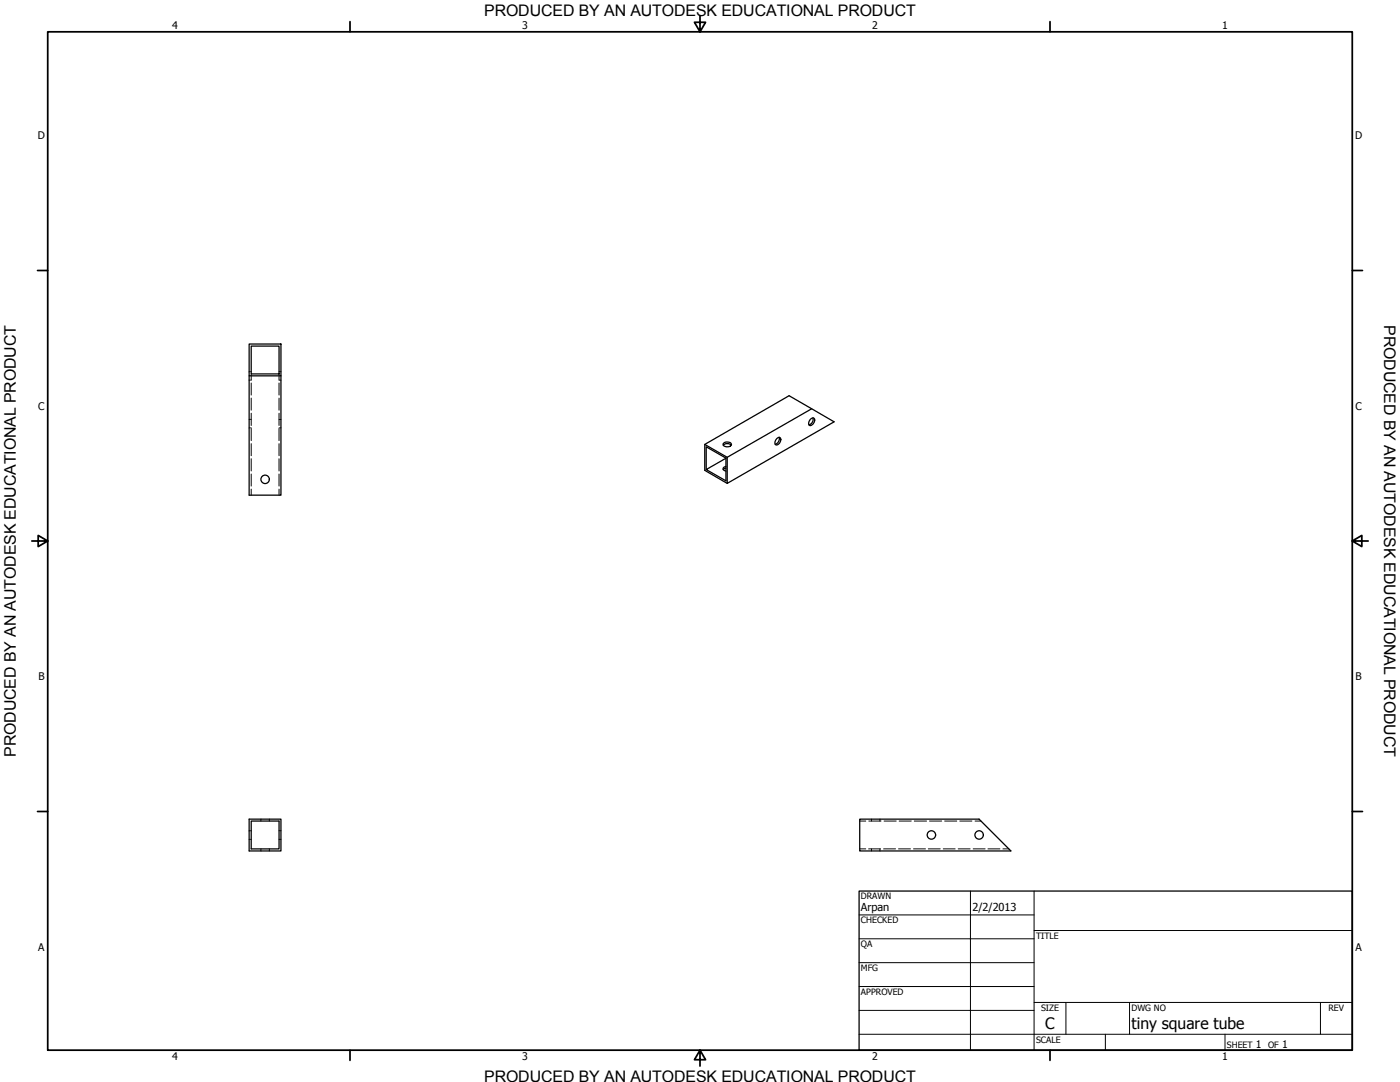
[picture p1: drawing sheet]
<svg xmlns="http://www.w3.org/2000/svg" width="559mm" height="432mm" viewBox="0 0 559 432" stroke-linecap="round" stroke-linejoin="round" font-family="sans-serif">
<!-- layer: Visible (ANSI) -->
<g fill="none" stroke="#000" stroke-width=".51">
<path d="M99.4 137.3h12.7v12.7h-12.7zM100.3 138.1h11.1v11.1h-11.1zM99.4 150v47.6h12.7v-47.6M281.3 177.4l9 5.1M288.7 177.7a2.3 2.3 0 0 1 3.1 0M288.9 176.8a1.97 1.97 0 0 1 3.1 .7 2.03 2.03 0 0 1-3.4-.1zM310 175.1a.93 .93 0 0 1 1.6-.2 2.07 2.07 0 0 1-1.9 2.6l-.4-1zM311 174.5a2.37 2.37 0 0 1-1.6 2.8M323.5 167.3a.99 .99 0 0 1 1.6-.1 2.15 2.15 0 0 1-1.9 2.6l-.4-1zM324 163.1l-33.7 19.4v10.4l42.6-24.6-17.9-10.4-33.7 19.5v10.3l9 5.2M324.5 166.8a2.37 2.37 0 0 1-1.6 2.7M289.8 186.2l-.9 .3a.73 .73 0 0 0-.3 .8 .73 .73 0 0 0 .6 .5l.6 .2"/>
<path d="M289.8 186.8l-1.1 .6M289.8 182.9l-7.9 4.5 7.9 4.5v-9.1l-7.9-4.5v9.1M99.4 326.9h12.7v12.7h-12.7zM100.3 327.7h11.1v11.1h-11.1zM343.2 326.9h47.6l12.7 12.7h-60.3z"/>
<circle cx="105.8" cy="191.3" r="1.68"/>
<circle cx="371.8" cy="333.2" r="1.68"/>
<circle cx="390.8" cy="333.2" r="1.68"/>
</g>
<!-- layer: Hidden (ANSI) -->
<g fill="none" stroke="#000" stroke-width=".4">
<path d="M99.4 148.3h.3M99.4 151.7h.3M100 148.3h.3M100.3 149.2v2.4l-.3 .1M100.3 152.8v4.9M100.3 158.9v4.8M111.4 149.2v2.4l.2 .1M111.4 152.8v4.9M111.4 158.9v4.8M111.4 148.3h.2M111.9 148.3h.2M111.9 151.7h.2"/>
<path d="M99.4 167.4h.3M99.4 170.8h.3M100 167.4h.3M100 170.8h.3M100.3 164.9v4.9M100.3 171v4.8M100.3 177v4.9M111.4 164.9v4.9M111.4 171v4.8M111.4 177v4.9M111.4 167.4h.2M111.4 170.8h.2"/>
<path d="M111.9 167.4h.2M111.9 170.8h.2M100.3 183.1v4.9M100.3 189.2v4.8M100.3 195.2v2.4M111.4 183.1v4.9M111.4 189.2v4.8M111.4 195.2v2.4M99.4 331.5h.3M99.4 335h.3M100 331.5h.3M100 335h.3"/>
<path d="M104.1 326.9v.3M104.1 327.4v.3M104.1 338.8v.3M104.1 339.3v.3M107.5 326.9v.3M107.5 327.4v.3M107.5 338.8v.3M107.5 339.3v.3M111.4 331.5h.2M111.4 335h.2M111.9 331.5h.2M111.9 335h.2"/>
<path d="M343.2 338.8h2.4M343.2 327.7h2.4M346.7 338.8h4.8M346.8 327.7h4.9M347.9 326.9v.3M347.9 327.4v.3M347.9 338.8v.3M347.9 339.3v.3M351.2 326.9v.3M351.2 327.4v.3M351.2 338.8v.3M351.2 339.3v.3"/>
<path d="M352.7 338.8h4.7M352.9 327.7h4.8M358.6 338.8h4.8M358.9 327.7h4.8M364.6 338.8h4.8M364.9 327.7h4.9M370.5 338.8h4.8M371 327.7h4.9M376.5 338.8h4.8M377.1 327.7h4.8M382.5 338.8h4.7M383.1 327.7h4.8"/>
<path d="M388.4 338.8h4.8M389.2 327.7h2.4M394.3 338.8h4.8M400.3 338.8h2.4"/>
</g>
<!-- layer: Border (ANSI) -->
<g fill="none" stroke="#000" stroke-width=".7">
<path d="M19 12.7h520.8v406.4h-520.8zM139.7 8.6v4.1M279.4 6.3v6.4l-2.2-3.8h4.4l-2.2 3.8M419.1 8.6v4.1M15 107.9h4M539.8 107.9h4M12.7 215.9h6.3l-3.8-2.2v4.4l3.8-2.2M539.8 215.9l3.8 2.2v-4.4l-3.8 2.2h6.3M15 323.8h4M539.8 323.8h4M139.7 419.1v4.1M279.4 419.1l2.2 3.8h-4.4l2.2-3.8v6.3"/>
<path d="M419.1 419.1v4.1"/>
</g>
<!-- layer: Title (ANSI) -->
<g fill="none" stroke="#000" stroke-width=".4">
<path d="M387.3 355.6v63.5M412.7 355.6v63.5M342.9 365.1h69.8M342.9 374.6h69.8M412.7 371.3h127.1M342.9 384.2h69.8M342.9 393.7h69.8M342.9 412.7h196.9M342.9 403.2h69.8M412.7 400h127.1M425.4 400v12.7M441.2 412.7v6.4"/>
<path d="M450.8 400v12.7M488.9 412.7v6.4M527 400v12.7"/>
</g>
<path d="M342.9 355.6h196.9v63.5h-196.9z" fill="none" stroke="#000" stroke-width=".51"/>
<g font-size="6.4">
<text x="552.4" y="129.8" transform="rotate(90 552.4 129.8)">PRODUCED BY AN AUTODESK EDUCATIONAL PRODUCT</text>
<text x="6.3" y="302" transform="rotate(-90 6.3 302)">PRODUCED BY AN AUTODESK EDUCATIONAL PRODUCT</text>
</g>
<g font-size="6.3">
<text x="193.3" y="6.3">PRODUCED BY AN AUTODESK EDUCATIONAL PRODUCT</text>
<text x="417.2" y="410.6">C</text>
<text x="451.6" y="410.7">tiny square tube</text>
<text x="193.3" y="431.8">PRODUCED BY AN AUTODESK EDUCATIONAL PRODUCT</text>
</g>
<g font-size="4.4">
<text x="343.7" y="363.5">Arpan</text>
<text x="388.1" y="363.7">2/2/2013</text>
</g>
<g font-size="4.2">
<text x="68.7" y="11.7">4</text>
<text x="208.4" y="11.7">3</text>
<text x="348.1" y="11.7">2</text>
<text x="487.8" y="11.7">1</text>
<text x="15.1" y="55.5">D</text>
<text x="540.9" y="55.5">D</text>
<text x="15.2" y="163.4">C</text>
<text x="541" y="163.4">C</text>
<text x="15.3" y="271.4">B</text>
<text x="541.1" y="271.4">B</text>
<text x="15.2" y="379.3">A</text>
<text x="541" y="379.3">A</text>
<text x="501.3" y="418.3">1</text>
<text x="511.8" y="418.3">1</text>
<text x="68.7" y="423.2">4</text>
<text x="208.4" y="423.2">3</text>
<text x="348.1" y="423.2">2</text>
<text x="487.8" y="423.2">1</text>
</g>
<g font-size="3.5">
<text x="343.7" y="358.9">DRAWN</text>
<text x="343.7" y="368.5">CHECKED</text>
<text x="413.5" y="374.6">TITLE</text>
<text x="343.7" y="378">QA</text>
<text x="343.7" y="387.5">MFG</text>
<text x="343.7" y="397.1">APPROVED</text>
<text x="415.5" y="403.4">SIZE</text>
<text x="451.6" y="403.4">DWG NO</text>
<text x="530.3" y="403.4">REV</text>
<text x="413.5" y="416.1">SCALE</text>
<text x="489.7" y="418.3">SHEET</text>
<text x="506.2" y="418.3">OF</text>
</g>
</svg>
